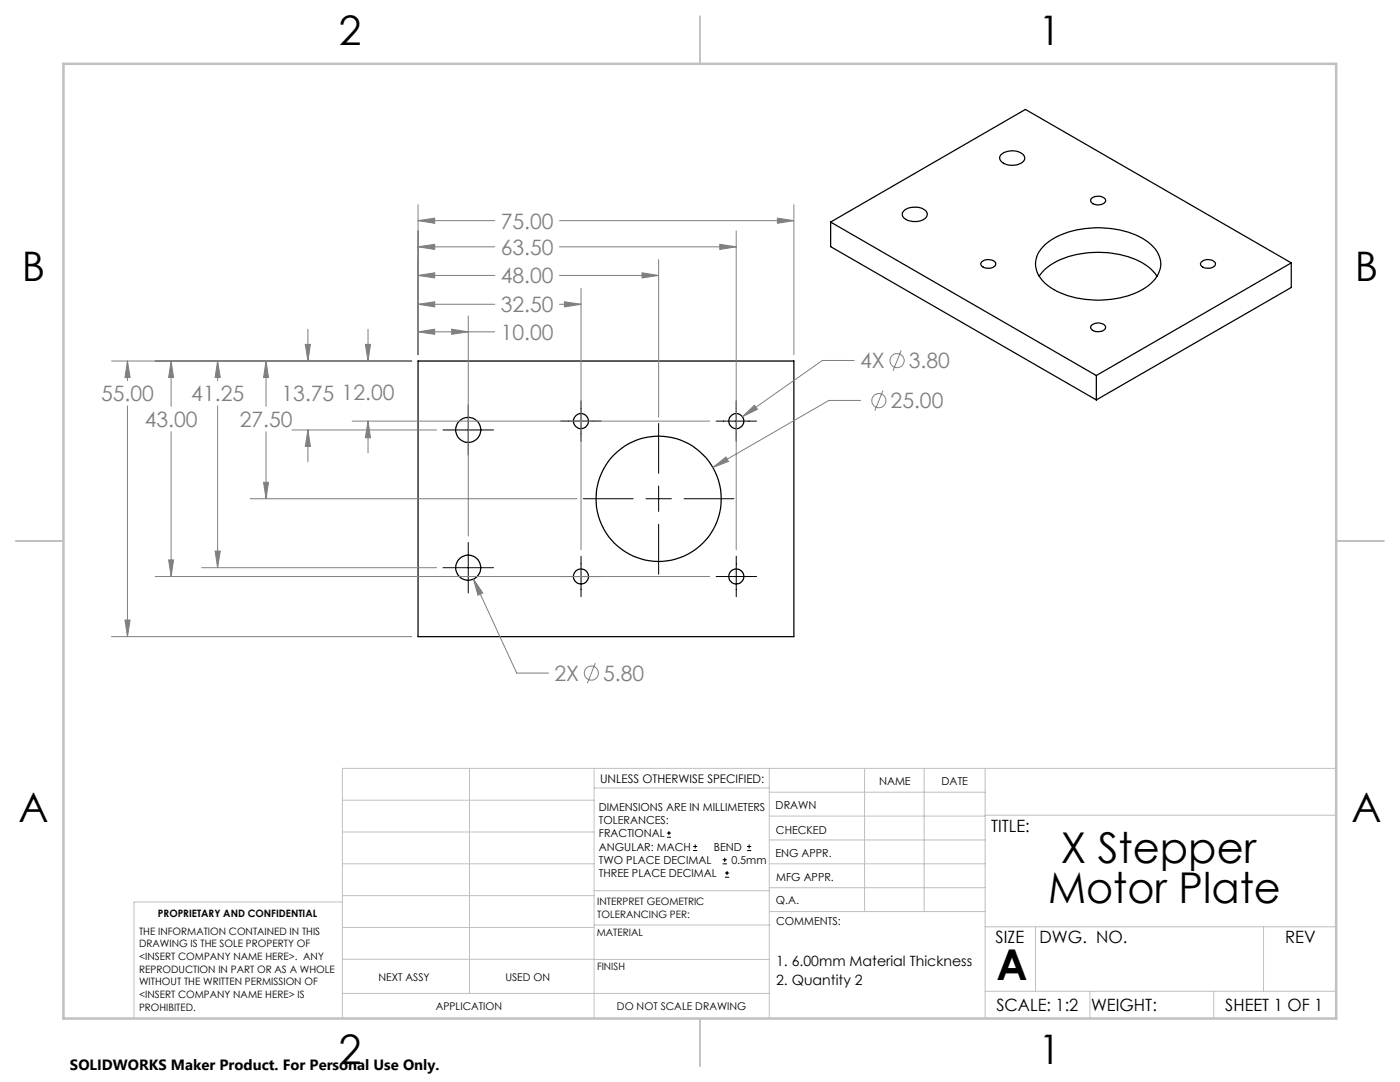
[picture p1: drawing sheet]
<svg xmlns="http://www.w3.org/2000/svg" width="279mm" height="216mm" viewBox="0 0 279 216" stroke-linecap="round" stroke-linejoin="round" font-family="sans-serif">
<g fill="none" stroke="#000" stroke-width=".25">
<path d="M199.8 30.8a3.5 3.5 0 0 1 4.5 .2 1.1 1.1 0 0 1-.7 1.7 3.3 3.3 0 0 1-4-.7l-.1-.5zM217.8 39.6a1.97 1.97 0 0 1 2.8 .3 1.14 1.14 0 0 1-1.4 1 1.17 1.17 0 0 1-1.5-1.1zM165.8 44.3l38.8-22.5 53.1 30.7M165.8 44.3l53 30.6M165.8 44.3v4.9l53 30.6M180.6 41.9a3.3 3.3 0 0 1 4.4 .5 1.32 1.32 0 0 1-1.2 1.6 2.97 2.97 0 0 1-3.7-1v-.5zM195.9 52.3a1.97 1.97 0 0 1 2.8 .2 1.26 1.26 0 0 1-1.7 1 .98 .98 0 0 1-1.2-1zM207.4 55.1a10.6 10.6 0 0 1 6.6-4.1 19.2 19.2 0 0 1 14.6 1.8l1.1 .9 1.2 1.4M208.6 48.8a17.1 17.1 0 0 1 12.3-3.3 13.7 13.7 0 0 1 9.6 4.2 4.7 4.7 0 0 1-.8 6.9 16.3 16.3 0 0 1-11.4 3.3 15.2 15.2 0 0 1-10.1-3.8 4.8 4.8 0 0 1 .4-7.3zM239.7 52.3a1.99 1.99 0 0 1 2.9 .2 1.26 1.26 0 0 1-1.8 1 .98 .98 0 0 1-1.2-1zM257.7 52.5l-38.9 22.4M257.7 52.5v4.9l-38.9 22.4"/>
<path d="M83.4 72h75v55h-75zM217.8 64.9a1.9 1.9 0 0 1 2.8 .3 1.15 1.15 0 0 1-1.4 1 1.27 1.27 0 0 1-1.5-.9zM218.8 74.9v4.9"/>
<circle cx="93.4" cy="85.8" r="2.5"/>
<circle cx="115.9" cy="84" r="1.48"/>
<circle cx="131.4" cy="99.5" r="12.5"/>
<circle cx="146.9" cy="84" r="1.49"/>
<circle cx="93.4" cy="113.3" r="2.5"/>
<circle cx="115.9" cy="115" r="1.5"/>
<circle cx="146.9" cy="115" r="1.51"/>
</g>
<g fill="none" stroke="#808080" stroke-width=".2">
<path d="M83.4 44l3.3-.5v1.1zM83.4 55l3.3-.6v1.1zM83.4 49.2l3.3-.4v1zM83.4 40.9v29.9M83.4 44h15.3M83.4 55h15.3M83.4 49.2h15.3M111.7 44h46.7M111.7 55h19.7M111.7 49.2h35.2M116 57.5v52.2M128.1 54.4l3.3 .6-3.3 .5z"/>
<path d="M131.4 51.8v31.4M143.7 48.8l3.2 .4-3.2 .6zM146.9 46.1v63.6M155.2 43.5l3.2 .5-3.2 .6zM158.4 40.9v29.9M22.3 72h59.9M25.4 72l.6 3.3h-1.1zM25.4 72v4M34.1 72l.5 3.3h-.9zM34.1 72v9.1M43.4 72l.6 3.3h-1.1zM43.4 72v4"/>
<path d="M53.1 72l.5 3.3h-1zM53.1 72v9.1M60.9 68.7h1l-.4 3.3zM61.5 65.7v6.3M72.9 68.7h1l-.5 3.3zM73.4 65.7v6.3M83.4 66.2l3.3-.5v1zM83.4 60.7l3.3-.5v1zM83.4 66.2h15.3M83.4 60.7h15.3M90.1 65.7l3.4 .5-3.4 .5zM93.5 63v44"/>
<path d="M111.7 60.7h4.3M112.6 60.2l3.4 .5-3.4 .5zM170.5 71.9h-6.4l-15.9 11.2M171.8 79.9h-6.4l-23.1 13.4M176.2 77.9l-1.6 4.1M179.8 69.9l-1.6 4.1M25.4 81v46M34.1 86.1v28.9M43.4 81v32.3M49.9 99.5h65.2M52.6 96.2h1l-.5 3.3zM53.1 86.1v13.4"/>
<path d="M58.3 85.8h28.8M61.5 85.8l.4 3.3h-1zM61.5 85.8v6.3M70.3 84h71.3M73.4 84l.5 3.3h-1zM73.4 84v6.4M142.3 93.3l2.6-2.1 .5 .9zM148.2 83.1l2.4-2.2 .6 .8zM31 115h110.6M33.7 111.7h.9l-.5 3.3zM40.3 113.3h46.8M42.9 110h1.1l-.6 3.3z"/>
<path d="M94.5 115.5l1.8 2.8-.9 .5zM94.5 115.5l8.6 18.8h6.4M22.3 127h59.9M24.9 123.7h1.1l-.6 3.3zM118.8 132.3l-1.6 4"/>
<circle cx="175.4" cy="79.9" r="1.41"/>
<circle cx="179" cy="72" r="1.42"/>
<circle cx="118" cy="134.3" r="1.4"/>
</g>
<g fill="none" stroke="#000" stroke-width=".2">
<path d="M116 80v8.1M146.9 80v8.1M88.4 85.8h10.1M93.5 80.8v10M111.9 84h8.1M116.4 99.5h10M128.9 99.5h5.1M131.4 84.5v9.9M131.4 97v5.1M136.5 99.5h10M142.9 84h8.1M88.4 113.3h10.1"/>
<path d="M93.5 108.2v10.1M111.9 115h8.1M116 111v8.1M131.4 104.6v10M142.9 115h8.1M146.9 111v8.1M133.1 167.1h.8M133.1 166.2h.8M133.5 165.8v.9M138.3 169.7h.8M138.3 168.9h.8M138.7 168.5v.8"/>
<path d="M144.2 172.4h.9M144.2 171.6h.9M144.6 171.1v.9M144.7 175h.8M144.7 174.2h.8M145.1 173.8v.8M149.1 169.7h.8M149.1 168.9h.8M149.5 168.5v.8"/>
</g>
<g fill="none" stroke="#c0c0c0" stroke-width=".2">
<path d="M68.3 159.7h50.3M93.7 153.3v44.9M118.6 153.3v49.9M118.6 157.2h34.9M153.5 153.3v49.9M153.5 158.1h43.1M172.5 153.3v28.6M184.4 153.3v28.6M196.6 153.3v49.9M266.7 153.3h-198.4v49.9M68.3 178.7h50.3M68.3 172.4h50.3"/>
<path d="M68.3 166h50.3M68.3 180h-41.6v23.2M118.6 177.7h35M153.5 167.6h43.1M153.5 162.8h43.1M153.5 172.4h43.1M153.5 177.1h43.1M196.6 162.7h70.1M68.3 198.2h85.2M68.3 191.4l85.2 .1M68.3 185.1h50.3M118.6 184.6h35"/>
<path d="M153.6 181.9h43M196.6 197.8h70.1M196.6 184.9h70.1M206.7 184.9v12.9M217.5 197.8v5.4M242.2 197.8v5.4M252.2 184.9v12.9"/>
</g>
<path d="M139.7 3.2v9.5M3.1 107.9h9.6M266.7 107.9h9.5M139.7 203.2v9.6" fill="none" stroke="#c0c0c0" stroke-width=".25"/>
<path d="M12.7 12.7h254v190.5h-254z" fill="none" stroke="#c0c0c0" stroke-width=".5"/>
<path d="M83.4 44l3.3-.5v1.1zM155.2 43.5l3.2 .5-3.2 .6zM83.4 55l3.3-.6v1.1zM128.1 54.4l3.3 .6-3.3 .5zM25.4 72l.6 3.3h-1.1zM24.9 123.7h1.1l-.6 3.3zM42.9 110h1.1l-.6 3.3zM43.4 72l.6 3.3h-1.1zM52.6 96.2h1l-.5 3.3zM53.1 72l.5 3.3h-1zM60.9 68.7h1l-.4 3.3zM61.5 85.8l.4 3.3h-1zM142.3 93.3l3.1-1.2-.5-.9zM148.2 83.1l3-1.4-.6-.8zM94.5 115.5l.9 3.3 .9-.5zM83.4 66.2l3.3-.5v1zM90.1 65.7l3.4 .5-3.4 .5zM72.9 68.7h1l-.5 3.3zM73.4 84l.5 3.3h-1zM34.1 72l.5 3.3h-.9zM33.7 111.7h.9l-.5 3.3zM83.4 60.7l3.3-.5v1zM112.6 60.2l3.4 .5-3.4 .5zM83.4 49.2l3.3-.4v1zM143.7 48.8l3.2 .4-3.2 .6z" fill="#808080"/>
<g font-size="8.5">
<text x="211.7" y="172.1">X Stepper</text>
<text x="209.2" y="180.2">Motor Plate</text>
<text x="198.9" y="195.5">A</text>
</g>
<g font-size="8.1">
<text x="67.6" y="8.9">2</text>
<text x="207.3" y="8.9">1</text>
<text x="4.4" y="56.1">B</text>
<text x="270.4" y="56.1">B</text>
<text x="3.7" y="164.1">A</text>
<text x="269.7" y="164.1">A</text>
<text x="67.6" y="212.4">2</text>
<text x="207.3" y="212.4">1</text>
</g>
<g font-size="4.2" fill="#808080">
<text x="99.9" y="45.6">75.00</text>
<text x="99.9" y="50.8">63.50</text>
<text x="99.9" y="56.5">48.00</text>
<text x="99.9" y="62.3">32.50</text>
<text x="99.9" y="67.8">10.00</text>
<text x="171.7" y="73.5">4X</text>
<text x="181.4" y="73.5">3.80</text>
<text x="20.2" y="80">55.00</text>
<text x="38.2" y="80">41.25</text>
<text x="56.2" y="80">13.75 12.00</text>
<text x="177.7" y="81.5">25.00</text>
<text x="28.9" y="85.2">43.00</text>
<text x="47.8" y="85.2">27.50</text>
<text x="110.7" y="135.8">2X</text>
<text x="120.4" y="135.8">5.80</text>
</g>
<g font-size="3.4">
<text x="197.8" y="166">TITLE:</text>
<text x="198.7" y="188.1">SIZE</text>
<text x="207.5" y="188.1">DWG. NO.</text>
<text x="256.5" y="188.2">REV</text>
<text x="198.8" y="201.7">SCALE: 1:2</text>
<text x="217.7" y="201.8">WEIGHT:</text>
<text x="244.5" y="201.7">SHEET 1 OF 1</text>
</g>
<text font-size="3" x="14" y="213.5">SOLIDWORKS Maker Product. For Personal Use Only.</text>
<g font-size="2.8">
<text x="154.9" y="192.8">1. 6.00mm Material Thickness</text>
<text x="154.9" y="196.6">2. Quantity 2</text>
</g>
<text font-size="2.4" x="119.8" y="156.2">UNLESS OTHERWISE SPECIFIED:</text>
<g font-size="2.2">
<text x="119.5" y="161.8">DIMENSIONS ARE IN MILLIMETERS</text>
<text x="154.8" y="161.4">DRAWN</text>
<text x="175.4" y="156.6">NAME</text>
<text x="187.9" y="156.7">DATE</text>
<text x="119.5" y="164.4">TOLERANCES:</text>
<text x="119.5" y="167.1">FRACTIONAL</text>
<text x="154.9" y="166.3">CHECKED</text>
<text x="119.5" y="169.7">ANGULAR: MACH</text>
<text x="119.5" y="172.4">TWO PLACE DECIMAL</text>
<text x="142.5" y="169.7">BEND</text>
<text x="146" y="172.4">0.5mm</text>
<text x="154.8" y="171">ENG APPR.</text>
<text x="119.5" y="175">THREE PLACE DECIMAL</text>
<text x="154.9" y="175.7">MFG APPR.</text>
<text x="154.9" y="180.4">Q.A.</text>
<text x="154.9" y="184.6">COMMENTS:</text>
</g>
<g font-size="2.1">
<text x="75.5" y="195.7">NEXT ASSY</text>
<text x="100.9" y="195.7">USED ON</text>
<text x="86.9" y="201.5">APPLICATION</text>
<text x="123.1" y="201.6">DO NOT SCALE DRAWING</text>
</g>
<g font-size="2">
<text x="31.5" y="182.9">PROPRIETARY AND CONFIDENTIAL</text>
<text x="119.2" y="180.6">INTERPRET GEOMETRIC</text>
<text x="119.2" y="183.1">TOLERANCING PER:</text>
<text x="27.8" y="186.5">THE INFORMATION CONTAINED IN THIS</text>
<text x="27.8" y="189">DRAWING IS THE SOLE PROPERTY OF</text>
<text x="27.8" y="191.6">&lt;INSERT COMPANY NAME HERE&gt;. ANY</text>
<text x="119.1" y="186.7">MATERIAL</text>
<text x="27.8" y="194.1">REPRODUCTION IN PART OR AS A WHOLE</text>
<text x="27.8" y="196.6">WITHOUT THE WRITTEN PERMISSION OF</text>
<text x="119.1" y="193.5">FINISH</text>
<text x="27.8" y="199.1">&lt;INSERT COMPANY NAME HERE&gt; IS</text>
<text x="27.8" y="201.7">PROHIBITED.</text>
</g>
</svg>
